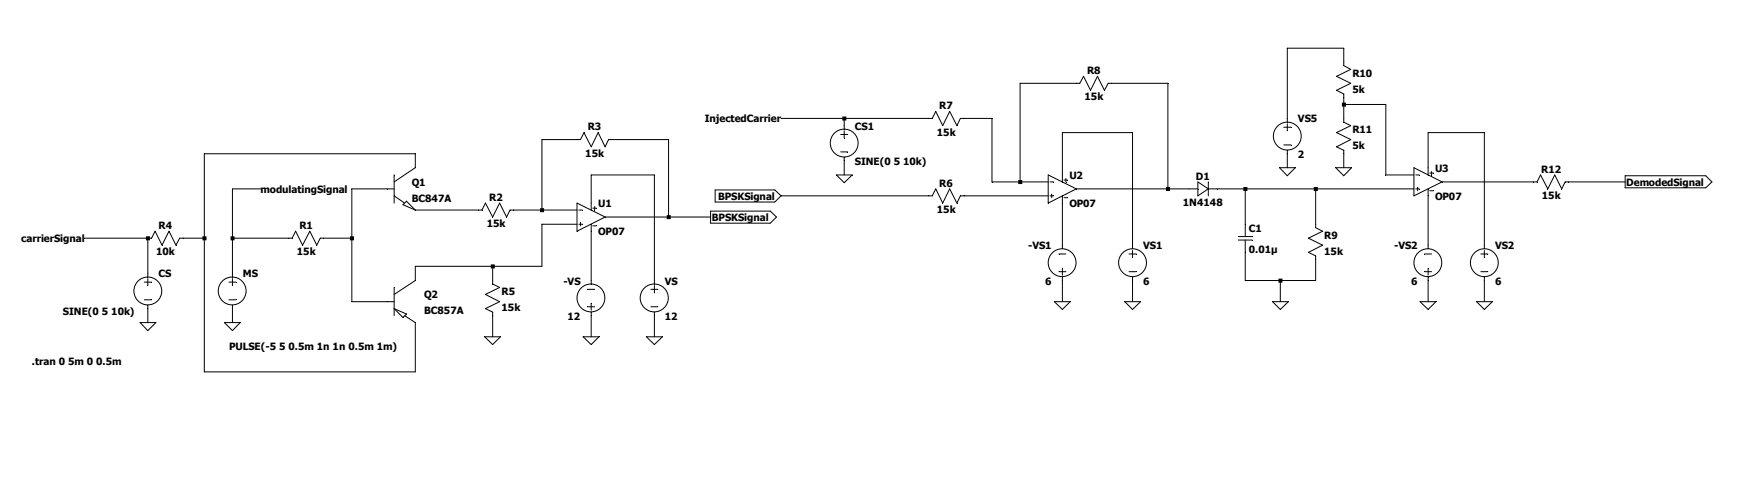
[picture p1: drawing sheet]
<svg xmlns="http://www.w3.org/2000/svg" width="275mm" height="76mm" viewBox="0 0 275 76" stroke-linecap="round" stroke-linejoin="round" font-family="sans-serif">
<g fill="none" stroke="#000" stroke-width=".16">
<path d="M123.5 18.7h23.9l.6-1.1 1.1 2.3 1.1-2.3 1.1 2.3 .6-1.2h5v10h8.8M133.5 18.7v1.7M203.5 19.3v-11.7h9v2.8l1.1 .6-2.3 1.1 2.3 1.1-2.3 1.1 1.2 .6v4.4l1.1 .6-2.3 1.1 2.3 1.1-2.3 1.1 1.2 .5v2.8M203.5 19.6v1.1M212.5 16.5h6.6v11.1h4.5M13.4 37.6h10.6l.5-1.1 1.1 2.2 1.1-2.2 1.1 2.2 .6-1.1h3.9M23.4 37.6v6.2M36.8 37.6h9.4l.5-1.1 1.1 2.2 1.2-2.2 1.1 2.2 .5-1.1h5M41.2 29.8h-4.4v14M62.3 30.9l1.7 1.2M62.3 27.6v4.5M62.3 28.7l3.4-2.2v-2.2h-33.4v34.5h33.4v-7.8l-1.7-1.1"/>
<path d="M62.3 29.8h-6.7v17.9h6.7M63.7 32.3l.6-.5 1.4 1.4zM65.7 33.2h10.5l.6-1.1 1.1 2.2 1.1-2.2 1.1 2.2 .6-1.1h10.5M85.7 33.2v-11.1h6.1l.5-1.1 1.2 2.2 1.1-2.2 1.1 2.2 .5-1.1h9.5v12.2M91.2 35.4h-5.5v6.7h-20v2.2l-3.4 2.2M91.2 32.1l4.5 2.2-4.5 2.2zM91.5 33.2h.6M91.5 35.4h.6M91.8 35.1v.6M93.5 33.2v-5.6h10v17.3M93.5 35.4v9.5M93.7 32.9h.6"/>
<path d="M93.7 35.7h.6M94 32.6v.6M95.7 34.3h16.7M112.4 33.4h9.4l1 .9-1 1h-9.4zM113.1 30h9.4l1 .9-1 1h-9.4zM123.5 30.9h23.9l.6-1.1 1.1 2.3 1.1-2.3 1.1 2.3 .6-1.2h13.8M132.3 27.6h2.5l-1.3 1.3zM132.9 21.2h1.1M132.9 24h1.1M133.5 20.7v1.1M133.5 24.8v2.8M161.3 28.7v-15.5h9.4l.6-1.1 1.1 2.2 1.1-2.2 1.1 2.2 .6-1.1h9.5v16.6"/>
<path d="M165.7 27.6l4.5 2.2-4.5 2.3zM166 30.9h.6M166 28.7h.6M166.3 30.7v.5M168 28.7v-7.7h11.1v18.3M168 30.9v8.4M168.2 28.4h.6M168.2 31.2h.6M168.5 28.2v.5M170.2 29.8h19.2M179.1 39.6v1.1M189.4 28.7l1.7 1.1-1.7 1.1z"/>
<path d="M191.1 29.8h32.5M191.1 28.7v2.2M195.8 37.4h2.2M195.8 37.9h2.2M196.9 29.8v7.6M202.3 26.5h2.5l-1.3 1.3zM203 20.1h1.1M203 22.9h1.1M203.5 23.7v2.8M208 29.8v6.2l1.1 .5-2.2 1.1 2.2 1.1-2.2 1.2 1.1 .5v3.9h-11.1v-6.4M211.2 26.5h2.5l-1.2 1.3zM223.6 26.5l4.4 2.2-4.4 2.2z"/>
<path d="M223.9 29.8h.5M223.9 27.6h.5M224.2 29.6v.5M225.8 27.6v-6.6h8.9v18.3M225.8 29.8v9.5M226.1 27.3h.6M226.1 30.1h.6M226.4 27.1v.5M228 28.7h15l.6-1.1 1.1 2.2 1.1-2.2 1.1 2.2 .6-1.1h9.5M234.7 39.6v1.1M257 27.8h12.7l1 .9-1 1h-12.7zM22.1 51h2.5l-1.2 1.2z"/>
<path d="M22.8 44.6h1.2M22.8 47.4h1.2M23.4 44v1.1M23.4 48.2v2.8M35.5 51h2.5l-1.2 1.2zM36.2 44.6h1.1M36.2 47.4h1.1M36.8 44v1.1M36.8 48.2v2.8M62.3 45.4v4.5M62.3 48.8l2 .8-.6 .6zM76.6 53.2h2.5l-1.2 1.2z"/>
<path d="M77.9 42.1v2.8l1.1 .5-2.2 1.1 2.2 1.2-2.2 1.1 1.1 .5v3.9M92.2 53.2h2.5l-1.2 1.2zM92.9 45.7h1.1M92.9 48.5h1.1M93.5 47.9v1.1M93.5 49.3v3.9M102.2 53.2h2.5l-1.2 1.2zM102.9 45.7h1.1M102.9 48.5h1.1M103.5 45.1v1.2M103.5 49.3v3.9M166.7 47.7h2.5l-1.2 1.2z"/>
<path d="M167.4 42.9h1.1M167.4 40.1h1.1M168 42.4v1.1M168 43.8v3.9M177.8 47.7h2.5l-1.2 1.2zM178.5 42.9h1.2M178.5 40.1h1.2M179.1 43.8v3.9M201.2 47.7h2.5l-1.3 1.2zM202.4 44.3v3.4M224.5 47.7h2.5l-1.2 1.2zM225.3 42.9h1.1"/>
<path d="M225.3 40.1h1.1M225.8 42.4v1.1M225.8 43.8v3.9M233.5 47.7h2.5l-1.3 1.2zM234.2 42.9h1.1M234.2 40.1h1.1M234.7 43.8v3.9"/>
<circle cx="133.5" cy="22.6" r="2.2"/>
<circle cx="203.5" cy="21.5" r="2.2"/>
<circle cx="23.4" cy="46" r="2.2"/>
<circle cx="36.7" cy="46" r="2.2"/>
<circle cx="93.4" cy="47.1" r="2.2"/>
<circle cx="103.5" cy="47.1" r="2.21"/>
<circle cx="167.9" cy="41.5" r="2.2"/>
<circle cx="179.1" cy="41.5" r="2.2"/>
<circle cx="225.8" cy="41.5" r="2.2"/>
<circle cx="234.7" cy="41.5" r="2.2"/>
</g>
<path d="M23.1 37.3h.6v.7h-.6zM32 37.3h.6v.7h-.6zM36.5 37.3h.6v.7h-.6zM55.3 37.3h.7v.7h-.7zM77.6 41.8h.6v.6h-.6zM85.4 32.9h.6v.6h-.6zM105.4 34h.7v.6h-.7zM133.2 18.4h.6v.6h-.6zM161 28.4h.6v.7h-.6zM184.4 29.5h.6v.7h-.6zM196.6 29.5h.6v.7h-.6zM202.1 44h.7v.7h-.7zM207.7 29.5h.7v.7h-.7zM212.2 16.2h.6v.6h-.6z" fill-rule="evenodd" fill="#000"/>
<g font-size="1.6">
<text x="171.9" y="11.7">R8</text>
<text x="148.5" y="17.3">R7</text>
<text x="171.5" y="15.8">15k</text>
<text x="213.8" y="12.1">R10</text>
<text x="213.8" y="14.6">5k</text>
<text x="92.9" y="20.6">R3</text>
<text x="111.4" y="19.3">InjectedCarrier</text>
<text x="135.2" y="20.5">CS1</text>
<text x="148.1" y="21.4">15k</text>
<text x="205.2" y="19.3">VS5</text>
<text x="213.8" y="21">R11</text>
<text x="213.8" y="23.5">5k</text>
<text x="65.1" y="29.4">Q1</text>
<text x="92.5" y="24.8">15k</text>
<text x="135.2" y="26">SINE(0 5 10k)</text>
<text x="148.5" y="29.5">R6</text>
<text x="169.1" y="28.3">U2</text>
<text x="189.1" y="28.4">D1</text>
<text x="205.2" y="24.9">2</text>
<text x="226.9" y="27.1">U3</text>
<text x="243.7" y="27.3">R12</text>
<text x="257.1" y="29.4">DemodedSignal</text>
<text x="41.2" y="30.5">modulatingSignal</text>
<text x="65.1" y="31.9">BC847A</text>
<text x="77" y="35.9">15k</text>
<text x="77.4" y="31.7">R2</text>
<text x="94.6" y="32.7">U1</text>
<text x="112.6" y="34.9">BPSKSignal</text>
<text x="113.5" y="31.6">BPSKSignal</text>
<text x="148.1" y="33.7">15k</text>
<text x="169.1" y="32.7">OP07</text>
<text x="187" y="32.5">1N4148</text>
<text x="226.9" y="31.6">OP07</text>
<text x="243.8" y="31.4">15k</text>
<text x="3.4" y="38.3">carrierSignal</text>
<text x="24.7" y="40.3">10k</text>
<text x="25.1" y="36.2">R4</text>
<text x="47" y="40.3">15k</text>
<text x="47.3" y="36.2">R1</text>
<text x="94.6" y="37.2">OP07</text>
<text x="162.6" y="39.4">-VS1</text>
<text x="180.8" y="39.4">VS1</text>
<text x="197.4" y="36.6">C1</text>
<text x="197.4" y="39.9">0.01µ</text>
<text x="209.4" y="37.7">R9</text>
<text x="209.4" y="40.2">15k</text>
<text x="220.4" y="39.4">-VS2</text>
<text x="236.4" y="39.4">VS2</text>
<text x="25.1" y="43.8">CS</text>
<text x="38.4" y="43.8">MS</text>
<text x="67.1" y="47.2">Q2</text>
<text x="79.3" y="46.6">R5</text>
<text x="89.1" y="45">-VS</text>
<text x="105.1" y="45">VS</text>
<text x="165.3" y="45">6</text>
<text x="180.8" y="45">6</text>
<text x="223.1" y="45">6</text>
<text x="236.4" y="45">6</text>
<text x="10" y="49.7">SINE(0 5 10k)</text>
<text x="67.1" y="49.7">BC857A</text>
<text x="79.3" y="49.1">15k</text>
<text x="89.8" y="50.5">12</text>
<text x="105.1" y="50.5">12</text>
<text x="5" y="57.7">.tran 0 5m 0 0.5m</text>
<text x="36.2" y="55.2">PULSE(-5 5 0.5m 1n 1n 0.5m 1m)</text>
</g>
</svg>
